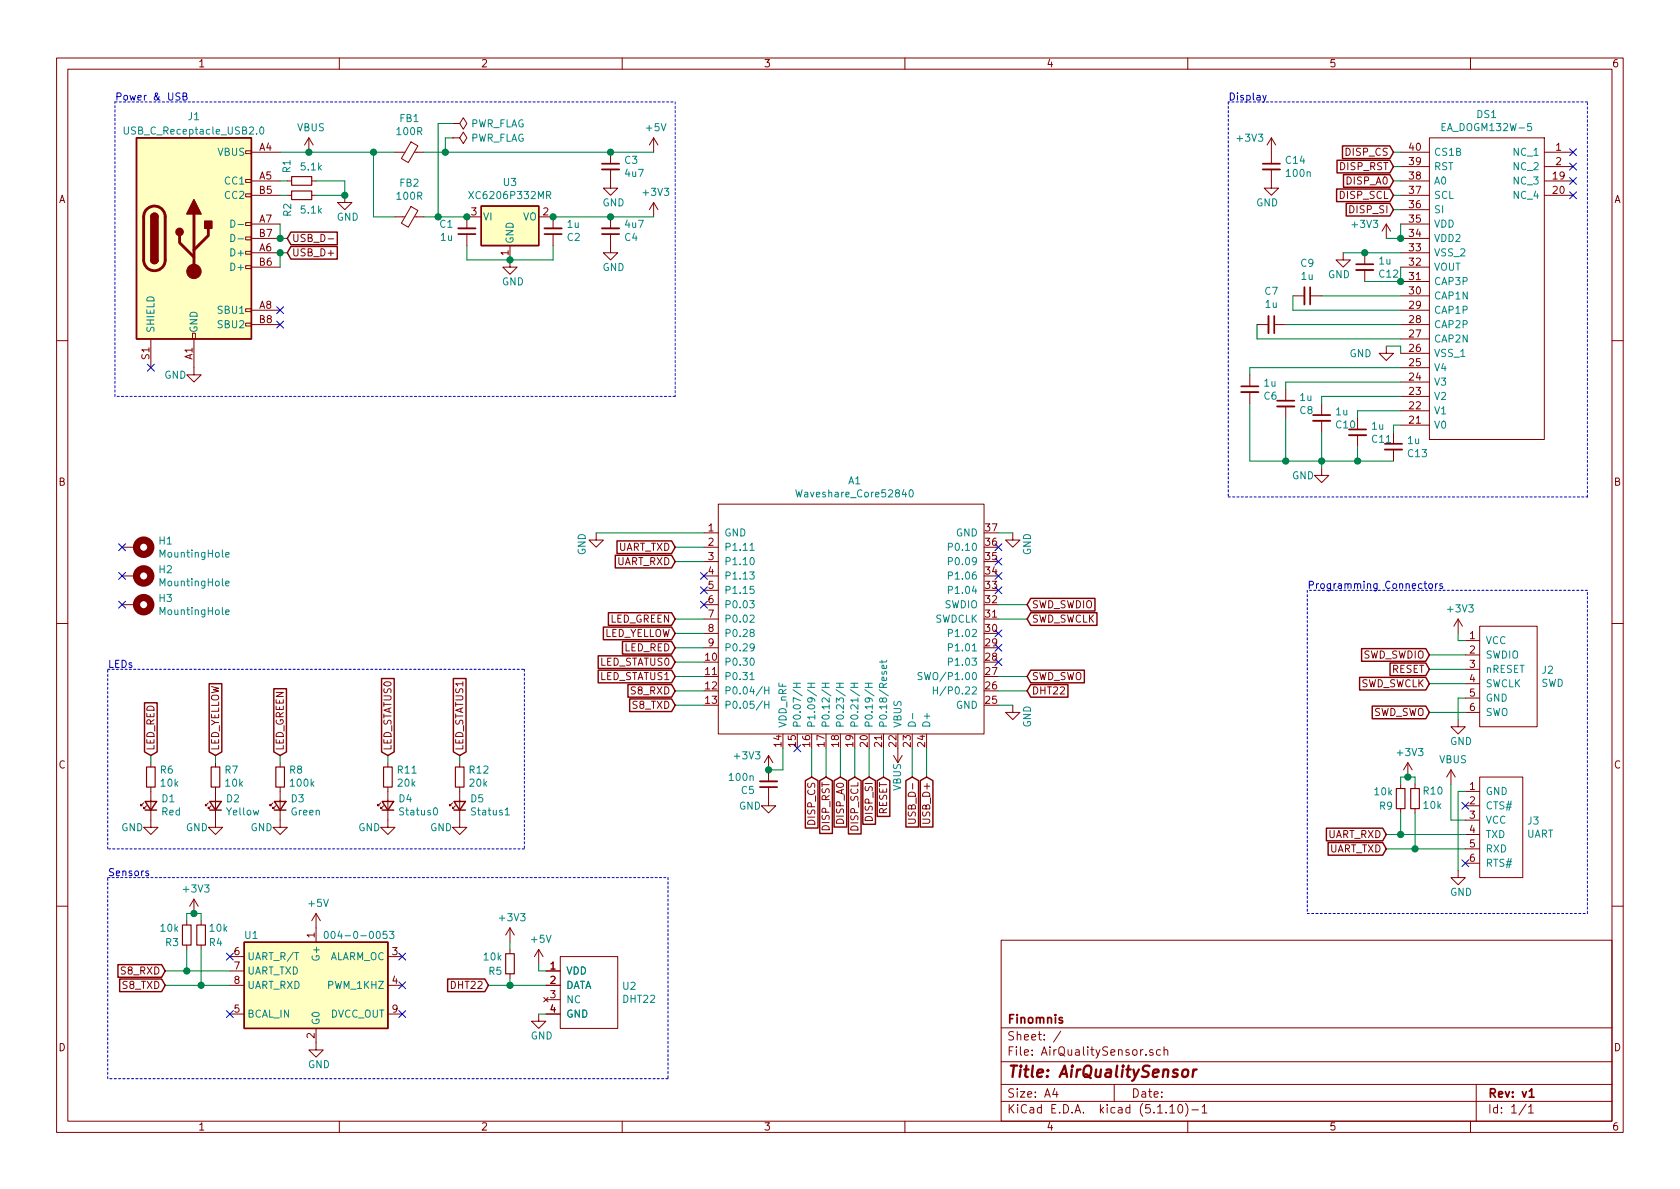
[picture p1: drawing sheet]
EESchema Schematic File Version 4
EELAYER 30 0
EELAYER END
$Descr A4 11693 8268
encoding utf-8
Sheet 1 1
Title "AirQualitySensor"
Date ""
Rev "v1"
Comp "Finomnis"
Comment1 ""
Comment2 ""
Comment3 ""
Comment4 ""
$EndDescr
$Comp
L power:GND #PWR0101
U 1 1
P 7050 3700
F 0 "#PWR0101" H 7050 3450 50  0001 C CNN
F 1 "GND" V 7150 3700 50  0000 R CNN
F 2 "" H 7050 3700 50  0001 C CNN
F 3 "" H 7050 3700 50  0001 C CNN
	1    7050 3700
	1    0    0    -1  
$EndComp
$Comp
L power:GND #PWR0102
U 1 1
P 4150 3700
F 0 "#PWR0102" H 4150 3450 50  0001 C CNN
F 1 "GND" V 4050 3700 50  0000 R CNN
F 2 "" H 4150 3700 50  0001 C CNN
F 3 "" H 4150 3700 50  0001 C CNN
	1    4150 3700
	1    0    0    -1  
$EndComp
$Comp
L power:GND #PWR0103
U 1 1
P 7050 4900
F 0 "#PWR0103" H 7050 4650 50  0001 C CNN
F 1 "GND" V 7150 4900 50  0000 R CNN
F 2 "" H 7050 4900 50  0001 C CNN
F 3 "" H 7050 4900 50  0001 C CNN
	1    7050 4900
	1    0    0    -1  
$EndComp
NoConn ~ 4900 4000
NoConn ~ 4900 4100
NoConn ~ 4900 4200
NoConn ~ 6950 4000
$Comp
L power:+3V3 #PWR0105
U 1 1
P 5350 5350
F 0 "#PWR0105" H 5350 5200 50  0001 C CNN
F 1 "+3V3" H 5200 5450 50  0000 C CNN
F 2 "" H 5350 5350 50  0001 C CNN
F 3 "" H 5350 5350 50  0001 C CNN
	1    5350 5350
	1    0    0    -1  
$EndComp
NoConn ~ 6950 4600
NoConn ~ 6950 4500
NoConn ~ 6950 4400
NoConn ~ 6950 4100
NoConn ~ 6950 3900
NoConn ~ 6950 3800
$Comp
L AirQualitySensor:EA_DOGM132W-5 DS1
U 1 1
P 10950 1050
F 0 "DS1" H 11550 1315 50  0000 C CNN
F 1 "EA_DOGM132W-5" H 11550 1224 50  0000 C CNN
F 2 "AirQualitySensor:EA_DOGM132W-5" H 12000 1150 50  0001 L CNN
F 3 "" H 12000 1050 50  0001 L CNN
F 4 "LCD Graphic Display Modules & Accessories DOGM Grapic 132x32 White Background" H 12000 950 50  0001 L CNN "Description"
F 5 "2" H 12000 850 50  0001 L CNN "Height"
F 6 "790-EADOGM132W5" H 12000 750 50  0001 L CNN "Mouser Part Number"
F 7 "https://www.mouser.co.uk/ProductDetail/ELECTRONIC-ASSEMBLY/EA-DOGM132W-5?qs=s9z6UkyjM7o689ToJkW0yA%3D%3D" H 12000 650 50  0001 L CNN "Mouser Price/Stock"
F 8 "ELECTRONIC ASSEMBLY" H 12000 550 50  0001 L CNN "Manufacturer_Name"
F 9 "EA DOGM132W-5" H 12000 450 50  0001 L CNN "Manufacturer_Part_Number"
	1    10950 1050
	-1   0    0    -1  
$EndComp
$Comp
L AirQualitySensor:004-0-0053 U1
U 1 1
P 2200 6850
F 0 "U1" H 1750 7200 50  0000 C CNN
F 1 "004-0-0053" H 2500 7200 50  0000 C CNN
F 2 "AirQualitySensor:Senseair_S8_Up" H 2200 6850 50  0001 C CNN
F 3 "https://rmtplusstoragesenseair.blob.core.windows.net/docs/publicerat/PSP126.pdf" H 2200 6850 50  0001 C CNN
	1    2200 6850
	1    0    0    -1  
$EndComp
$Comp
L Device:R_Small R2
U 1 1
P 2100 1350
F 0 "R2" H 2150 1450 50  0000 L CNN
F 1 "5.1k" V 2200 1200 50  0000 L CNN
F 2 "Resistor_SMD:R_0402_1005Metric" H 2100 1350 50  0001 C CNN
F 3 "~" H 2100 1350 50  0001 C CNN
	1    2100 1350
	0    -1   1    0   
$EndComp
$Comp
L Device:R_Small R1
U 1 1
P 2100 1250
F 0 "R1" H 2050 1150 50  0000 R CNN
F 1 "5.1k" V 2000 1400 50  0000 R CNN
F 2 "Resistor_SMD:R_0402_1005Metric" H 2100 1250 50  0001 C CNN
F 3 "~" H 2100 1250 50  0001 C CNN
	1    2100 1250
	0    1    1    0   
$EndComp
Wire Wire Line
	2200 1350 2400 1350
Wire Wire Line
	2200 1250 2400 1250
Wire Wire Line
	2400 1250 2400 1350
Connection ~ 2400 1350
Wire Wire Line
	2000 1350 1950 1350
Wire Wire Line
	1950 1250 2000 1250
Wire Wire Line
	2000 1650 1950 1650
Wire Wire Line
	2000 1750 1950 1750
Text GLabel 2000 1750 2    50   Input ~ 0
USB_D+
$Comp
L power:GND #PWR0106
U 1 1
P 2400 1350
F 0 "#PWR0106" H 2400 1100 50  0001 C CNN
F 1 "GND" H 2500 1200 50  0000 R CNN
F 2 "" H 2400 1350 50  0001 C CNN
F 3 "" H 2400 1350 50  0001 C CNN
	1    2400 1350
	1    0    0    -1  
$EndComp
Text GLabel 2000 1650 2    50   Input ~ 0
USB_D-
Text GLabel 6450 5400 3    50   Input ~ 0
USB_D+
Text GLabel 6350 5400 3    50   Input ~ 0
USB_D-
Wire Wire Line
	6350 5200 6350 5400
Wire Wire Line
	6450 5200 6450 5400
$Comp
L Regulator_Linear:XC6206PxxxMR U3
U 1 1
P 3550 1500
F 0 "U3" H 3550 1742 50  0000 C CNN
F 1 "XC6206P332MR" H 3550 1651 50  0000 C CNN
F 2 "Package_TO_SOT_SMD:SOT-23" H 3550 1725 50  0001 C CIN
F 3 "https://www.torexsemi.com/file/xc6206/XC6206.pdf" H 3550 1500 50  0001 C CNN
	1    3550 1500
	1    0    0    -1  
$EndComp
$Comp
L Device:C_Small C2
U 1 1
P 3850 1600
F 0 "C2" H 3942 1646 50  0000 L CNN
F 1 "1u" H 3942 1555 50  0000 L CNN
F 2 "Capacitor_SMD:C_0603_1608Metric" H 3850 1600 50  0001 C CNN
F 3 "~" H 3850 1600 50  0001 C CNN
	1    3850 1600
	1    0    0    1   
$EndComp
$Comp
L Device:C_Small C1
U 1 1
P 3250 1600
F 0 "C1" H 3159 1554 50  0000 R CNN
F 1 "1u" H 3159 1645 50  0000 R CNN
F 2 "Capacitor_SMD:C_0603_1608Metric" H 3250 1600 50  0001 C CNN
F 3 "~" H 3250 1600 50  0001 C CNN
	1    3250 1600
	1    0    0    1   
$EndComp
Wire Wire Line
	3250 1700 3250 1800
Wire Wire Line
	3250 1800 3550 1800
Wire Wire Line
	3550 1800 3850 1800
Wire Wire Line
	3850 1800 3850 1700
Connection ~ 3550 1800
$Comp
L power:GND #PWR0107
U 1 1
P 3550 1800
F 0 "#PWR0107" H 3550 1550 50  0001 C CNN
F 1 "GND" H 3650 1650 50  0000 R CNN
F 2 "" H 3550 1800 50  0001 C CNN
F 3 "" H 3550 1800 50  0001 C CNN
	1    3550 1800
	1    0    0    -1  
$EndComp
$Comp
L Device:Ferrite_Bead_Small FB2
U 1 1
P 2850 1500
F 0 "FB2" V 2613 1500 50  0000 C CNN
F 1 "100R" V 2704 1500 50  0000 C CNN
F 2 "Inductor_SMD:L_0805_2012Metric" V 2780 1500 50  0001 C CNN
F 3 "~" H 2850 1500 50  0001 C CNN
F 4 "GZ2012D101TF" H 2850 1500 50  0001 C CNN "Description"
	1    2850 1500
	0    1    1    0   
$EndComp
Wire Wire Line
	2950 1500 3050 1500
Connection ~ 3250 1500
$Comp
L Device:Ferrite_Bead_Small FB1
U 1 1
P 2850 1050
F 0 "FB1" V 2613 1050 50  0000 C CNN
F 1 "100R" V 2704 1050 50  0000 C CNN
F 2 "Inductor_SMD:L_0805_2012Metric" V 2780 1050 50  0001 C CNN
F 3 "~" H 2850 1050 50  0001 C CNN
F 4 "GZ2012D101TF" H 2850 1050 50  0001 C CNN "Description"
	1    2850 1050
	0    1    1    0   
$EndComp
Wire Wire Line
	2600 1050 2600 1500
Wire Wire Line
	2600 1500 2750 1500
Connection ~ 2600 1050
Wire Wire Line
	2600 1050 2750 1050
$Comp
L Device:C_Small C3
U 1 1
P 4250 1150
F 0 "C3" H 4342 1196 50  0000 L CNN
F 1 "4u7" H 4342 1105 50  0000 L CNN
F 2 "Capacitor_SMD:C_0603_1608Metric" H 4250 1150 50  0001 C CNN
F 3 "~" H 4250 1150 50  0001 C CNN
	1    4250 1150
	1    0    0    -1  
$EndComp
$Comp
L Device:C_Small C4
U 1 1
P 4250 1600
F 0 "C4" H 4342 1646 50  0000 L CNN
F 1 "4u7" H 4342 1555 50  0000 L CNN
F 2 "Capacitor_SMD:C_0603_1608Metric" H 4250 1600 50  0001 C CNN
F 3 "~" H 4250 1600 50  0001 C CNN
	1    4250 1600
	1    0    0    1   
$EndComp
$Comp
L power:GND #PWR0108
U 1 1
P 4250 1250
F 0 "#PWR0108" H 4250 1000 50  0001 C CNN
F 1 "GND" H 4350 1100 50  0000 R CNN
F 2 "" H 4250 1250 50  0001 C CNN
F 3 "" H 4250 1250 50  0001 C CNN
	1    4250 1250
	1    0    0    -1  
$EndComp
$Comp
L power:GND #PWR0109
U 1 1
P 4250 1700
F 0 "#PWR0109" H 4250 1450 50  0001 C CNN
F 1 "GND" H 4350 1550 50  0000 R CNN
F 2 "" H 4250 1700 50  0001 C CNN
F 3 "" H 4250 1700 50  0001 C CNN
	1    4250 1700
	1    0    0    -1  
$EndComp
Wire Wire Line
	4250 1050 4550 1050
Connection ~ 4250 1050
$Comp
L power:+3V3 #PWR0110
U 1 1
P 4550 1500
F 0 "#PWR0110" H 4550 1350 50  0001 C CNN
F 1 "+3V3" H 4565 1673 50  0000 C CNN
F 2 "" H 4550 1500 50  0001 C CNN
F 3 "" H 4550 1500 50  0001 C CNN
	1    4550 1500
	1    0    0    -1  
$EndComp
$Comp
L power:+5V #PWR0111
U 1 1
P 4550 1050
F 0 "#PWR0111" H 4550 900 50  0001 C CNN
F 1 "+5V" H 4565 1223 50  0000 C CNN
F 2 "" H 4550 1050 50  0001 C CNN
F 3 "" H 4550 1050 50  0001 C CNN
	1    4550 1050
	1    0    0    -1  
$EndComp
Wire Wire Line
	1950 1050 2150 1050
$Comp
L power:VBUS #PWR0112
U 1 1
P 2150 1050
F 0 "#PWR0112" H 2150 900 50  0001 C CNN
F 1 "VBUS" H 2165 1223 50  0000 C CNN
F 2 "" H 2150 1050 50  0001 C CNN
F 3 "" H 2150 1050 50  0001 C CNN
	1    2150 1050
	1    0    0    -1  
$EndComp
Connection ~ 2150 1050
$Comp
L power:VBUS #PWR0113
U 1 1
P 6250 5200
F 0 "#PWR0113" H 6250 5050 50  0001 C CNN
F 1 "VBUS" V 6250 5400 50  0000 C CNN
F 2 "" H 6250 5200 50  0001 C CNN
F 3 "" H 6250 5200 50  0001 C CNN
	1    6250 5200
	-1   0    0    1   
$EndComp
NoConn ~ 1950 2150
NoConn ~ 1950 2250
Connection ~ 1950 1750
Connection ~ 1950 1650
Wire Wire Line
	1950 1850 1950 1750
Wire Wire Line
	1950 1550 1950 1650
NoConn ~ 1050 2550
$Comp
L Connector:USB_C_Receptacle_USB2.0 J1
U 1 1
P 1350 1650
F 0 "J1" H 1350 2500 50  0000 C CNN
F 1 "USB_C_Receptacle_USB2.0" H 1350 2400 50  0000 C CNN
F 2 "Connector_USB:USB_C_Receptacle_HRO_TYPE-C-31-M-12" H 1500 1650 50  0001 C CNN
F 3 "https://www.usb.org/sites/default/files/documents/usb_type-c.zip" H 1500 1650 50  0001 C CNN
	1    1350 1650
	1    0    0    -1  
$EndComp
$Comp
L power:GND #PWR0104
U 1 1
P 1350 2550
F 0 "#PWR0104" H 1350 2300 50  0001 C CNN
F 1 "GND" H 1300 2500 50  0000 R CNN
F 2 "" H 1350 2550 50  0001 C CNN
F 3 "" H 1350 2550 50  0001 C CNN
	1    1350 2550
	1    0    0    -1  
$EndComp
NoConn ~ 10950 1350
NoConn ~ 10950 1250
NoConn ~ 10950 1150
NoConn ~ 10950 1050
$Comp
L Device:C_Small C8
U 1 1
P 8950 2800
F 0 "C8" H 8858 2754 50  0000 R CNN
F 1 "1u" H 8858 2845 50  0000 R CNN
F 2 "Capacitor_SMD:C_0402_1005Metric" H 8950 2800 50  0001 C CNN
F 3 "~" H 8950 2800 50  0001 C CNN
	1    8950 2800
	-1   0    0    -1  
$EndComp
$Comp
L Device:C_Small C6
U 1 1
P 8700 2700
F 0 "C6" H 8608 2654 50  0000 R CNN
F 1 "1u" H 8608 2745 50  0000 R CNN
F 2 "Capacitor_SMD:C_0402_1005Metric" H 8700 2700 50  0001 C CNN
F 3 "~" H 8700 2700 50  0001 C CNN
	1    8700 2700
	-1   0    0    -1  
$EndComp
$Comp
L Device:C_Small C10
U 1 1
P 9200 2900
F 0 "C10" H 9108 2854 50  0000 R CNN
F 1 "1u" H 9108 2945 50  0000 R CNN
F 2 "Capacitor_SMD:C_0402_1005Metric" H 9200 2900 50  0001 C CNN
F 3 "~" H 9200 2900 50  0001 C CNN
	1    9200 2900
	-1   0    0    -1  
$EndComp
$Comp
L Device:C_Small C11
U 1 1
P 9450 3000
F 0 "C11" H 9358 2954 50  0000 R CNN
F 1 "1u" H 9358 3045 50  0000 R CNN
F 2 "Capacitor_SMD:C_0402_1005Metric" H 9450 3000 50  0001 C CNN
F 3 "~" H 9450 3000 50  0001 C CNN
	1    9450 3000
	-1   0    0    -1  
$EndComp
$Comp
L Device:C_Small C13
U 1 1
P 9700 3100
F 0 "C13" H 9608 3054 50  0000 R CNN
F 1 "1u" H 9608 3145 50  0000 R CNN
F 2 "Capacitor_SMD:C_0402_1005Metric" H 9700 3100 50  0001 C CNN
F 3 "~" H 9700 3100 50  0001 C CNN
	1    9700 3100
	-1   0    0    -1  
$EndComp
Wire Wire Line
	9750 2950 9700 2950
Wire Wire Line
	9700 2950 9700 3000
Wire Wire Line
	9750 2850 9450 2850
Wire Wire Line
	9450 2850 9450 2900
Wire Wire Line
	9750 2750 9200 2750
Wire Wire Line
	9200 2750 9200 2800
Wire Wire Line
	9750 2650 8950 2650
Wire Wire Line
	8950 2650 8950 2700
Wire Wire Line
	9750 2550 8700 2550
Wire Wire Line
	8700 2550 8700 2600
Wire Wire Line
	8700 3200 8950 3200
Wire Wire Line
	8700 2800 8700 3200
Wire Wire Line
	8950 2900 8950 3200
Connection ~ 8950 3200
Wire Wire Line
	8950 3200 9200 3200
Wire Wire Line
	9200 3000 9200 3200
Connection ~ 9200 3200
Wire Wire Line
	9200 3200 9450 3200
Wire Wire Line
	9450 3100 9450 3200
Connection ~ 9450 3200
Wire Wire Line
	9450 3200 9700 3200
$Comp
L power:GND #PWR0114
U 1 1
P 9200 3250
F 0 "#PWR0114" H 9200 3000 50  0001 C CNN
F 1 "GND" H 9150 3200 50  0000 R CNN
F 2 "" H 9200 3250 50  0001 C CNN
F 3 "" H 9200 3250 50  0001 C CNN
	1    9200 3250
	1    0    0    -1  
$EndComp
Wire Wire Line
	9200 3250 9200 3200
$Comp
L power:GND #PWR0115
U 1 1
P 9650 2400
F 0 "#PWR0115" H 9650 2150 50  0001 C CNN
F 1 "GND" H 9550 2350 50  0000 R CNN
F 2 "" H 9650 2400 50  0001 C CNN
F 3 "" H 9650 2400 50  0001 C CNN
	1    9650 2400
	1    0    0    -1  
$EndComp
$Comp
L power:GND #PWR0116
U 1 1
P 9350 1750
F 0 "#PWR0116" H 9350 1500 50  0001 C CNN
F 1 "GND" H 9400 1600 50  0000 R CNN
F 2 "" H 9350 1750 50  0001 C CNN
F 3 "" H 9350 1750 50  0001 C CNN
	1    9350 1750
	1    0    0    -1  
$EndComp
$Comp
L Device:C_Small C12
U 1 1
P 9500 1850
F 0 "C12" H 9408 1804 50  0000 R CNN
F 1 "1u" H 9408 1895 50  0000 R CNN
F 2 "Capacitor_SMD:C_0402_1005Metric" H 9500 1850 50  0001 C CNN
F 3 "~" H 9500 1850 50  0001 C CNN
	1    9500 1850
	-1   0    0    -1  
$EndComp
Wire Wire Line
	9750 1650 9750 1550
$Comp
L power:+3V3 #PWR0117
U 1 1
P 9650 1650
F 0 "#PWR0117" H 9650 1500 50  0001 C CNN
F 1 "+3V3" H 9500 1750 50  0000 C CNN
F 2 "" H 9650 1650 50  0001 C CNN
F 3 "" H 9650 1650 50  0001 C CNN
	1    9650 1650
	1    0    0    -1  
$EndComp
Wire Wire Line
	9750 1950 9750 1850
Wire Wire Line
	9750 1950 9500 1950
Connection ~ 9750 1950
$Comp
L Device:C_Small C9
U 1 1
P 9100 2050
F 0 "C9" V 8871 2050 50  0000 C CNN
F 1 "1u" V 8962 2050 50  0000 C CNN
F 2 "Capacitor_SMD:C_0402_1005Metric" H 9100 2050 50  0001 C CNN
F 3 "~" H 9100 2050 50  0001 C CNN
	1    9100 2050
	0    1    1    0   
$EndComp
$Comp
L Device:C_Small C7
U 1 1
P 8850 2250
F 0 "C7" V 9079 2250 50  0000 C CNN
F 1 "1u" V 8988 2250 50  0000 C CNN
F 2 "Capacitor_SMD:C_0402_1005Metric" H 8850 2250 50  0001 C CNN
F 3 "~" H 8850 2250 50  0001 C CNN
	1    8850 2250
	0    1    -1   0   
$EndComp
Wire Wire Line
	9200 2050 9750 2050
Wire Wire Line
	9000 2150 9000 2050
Wire Wire Line
	9750 2250 8950 2250
Wire Wire Line
	8750 2250 8750 2350
Wire Wire Line
	9750 1650 9650 1650
Connection ~ 9750 1650
Wire Wire Line
	9650 2400 9750 2400
Wire Wire Line
	9750 2400 9750 2450
Text GLabel 9700 1450 0    50   Input ~ 0
DISP_SI
Wire Wire Line
	9700 1450 9750 1450
Text GLabel 9700 1350 0    50   Input ~ 0
DISP_SCL
Wire Wire Line
	9700 1350 9750 1350
Text GLabel 9700 1250 0    50   Input ~ 0
DISP_A0
Wire Wire Line
	9700 1250 9750 1250
Text GLabel 9700 1150 0    50   Input ~ 0
DISP_RST
Text GLabel 9700 1050 0    50   Input ~ 0
DISP_CS
Wire Wire Line
	9700 1050 9750 1050
Wire Wire Line
	9750 1150 9700 1150
$Comp
L power:+5V #PWR0118
U 1 1
P 3750 6700
F 0 "#PWR0118" H 3750 6550 50  0001 C CNN
F 1 "+5V" H 3765 6873 50  0000 C CNN
F 2 "" H 3750 6700 50  0001 C CNN
F 3 "" H 3750 6700 50  0001 C CNN
	1    3750 6700
	1    0    0    -1  
$EndComp
Wire Wire Line
	3750 6750 3800 6750
$Comp
L power:GND #PWR0119
U 1 1
P 3750 7050
F 0 "#PWR0119" H 3750 6800 50  0001 C CNN
F 1 "GND" H 3850 6900 50  0000 R CNN
F 2 "" H 3750 7050 50  0001 C CNN
F 3 "" H 3750 7050 50  0001 C CNN
	1    3750 7050
	1    0    0    -1  
$EndComp
Wire Wire Line
	3750 7050 3800 7050
Text GLabel 3400 6850 0    50   Input ~ 0
DHT22
$Comp
L power:+5V #PWR0120
U 1 1
P 2200 6450
F 0 "#PWR0120" H 2200 6300 50  0001 C CNN
F 1 "+5V" H 2215 6623 50  0000 C CNN
F 2 "" H 2200 6450 50  0001 C CNN
F 3 "" H 2200 6450 50  0001 C CNN
	1    2200 6450
	1    0    0    -1  
$EndComp
$Comp
L power:GND #PWR0121
U 1 1
P 2200 7250
F 0 "#PWR0121" H 2200 7000 50  0001 C CNN
F 1 "GND" H 2300 7100 50  0000 R CNN
F 2 "" H 2200 7250 50  0001 C CNN
F 3 "" H 2200 7250 50  0001 C CNN
	1    2200 7250
	1    0    0    -1  
$EndComp
Text GLabel 1150 6750 0    50   Input ~ 0
S8_RXD
Text GLabel 1150 6850 0    50   Input ~ 0
S8_TXD
Wire Wire Line
	3400 6850 3550 6850
$Comp
L Device:R_Small R5
U 1 1
P 3550 6700
F 0 "R5" H 3500 6650 50  0000 R CNN
F 1 "10k" H 3500 6750 50  0000 R CNN
F 2 "Resistor_SMD:R_0402_1005Metric" H 3550 6700 50  0001 C CNN
F 3 "~" H 3550 6700 50  0001 C CNN
	1    3550 6700
	1    0    0    -1  
$EndComp
Wire Wire Line
	3550 6800 3550 6850
Connection ~ 3550 6850
Wire Wire Line
	3750 6700 3750 6750
Wire Wire Line
	3550 6850 3800 6850
$Comp
L power:+3V3 #PWR0122
U 1 1
P 3550 6550
F 0 "#PWR0122" H 3550 6400 50  0001 C CNN
F 1 "+3V3" H 3565 6723 50  0000 C CNN
F 2 "" H 3550 6550 50  0001 C CNN
F 3 "" H 3550 6550 50  0001 C CNN
	1    3550 6550
	1    0    0    -1  
$EndComp
Wire Wire Line
	3550 6550 3550 6600
$Comp
L Device:R_Small R3
U 1 1
P 1300 6500
F 0 "R3" H 1250 6450 50  0000 R CNN
F 1 "10k" H 1250 6550 50  0000 R CNN
F 2 "Resistor_SMD:R_0402_1005Metric" H 1300 6500 50  0001 C CNN
F 3 "~" H 1300 6500 50  0001 C CNN
	1    1300 6500
	1    0    0    -1  
$EndComp
$Comp
L Device:R_Small R4
U 1 1
P 1400 6500
F 0 "R4" H 1350 6450 50  0000 R CNN
F 1 "10k" H 1350 6550 50  0000 R CNN
F 2 "Resistor_SMD:R_0402_1005Metric" H 1400 6500 50  0001 C CNN
F 3 "~" H 1400 6500 50  0001 C CNN
	1    1400 6500
	-1   0    0    -1  
$EndComp
Wire Wire Line
	1150 6750 1300 6750
Wire Wire Line
	1300 6750 1300 6600
Connection ~ 1300 6750
Wire Wire Line
	1300 6750 1600 6750
Wire Wire Line
	1150 6850 1400 6850
Wire Wire Line
	1400 6850 1400 6600
Connection ~ 1400 6850
Wire Wire Line
	1400 6850 1600 6850
Wire Wire Line
	1300 6400 1300 6350
Wire Wire Line
	1300 6350 1350 6350
Wire Wire Line
	1400 6350 1400 6400
$Comp
L power:+3V3 #PWR0123
U 1 1
P 1350 6350
F 0 "#PWR0123" H 1350 6200 50  0001 C CNN
F 1 "+3V3" H 1365 6523 50  0000 C CNN
F 2 "" H 1350 6350 50  0001 C CNN
F 3 "" H 1350 6350 50  0001 C CNN
	1    1350 6350
	1    0    0    -1  
$EndComp
Connection ~ 1350 6350
Wire Wire Line
	1350 6350 1400 6350
NoConn ~ 1600 6650
NoConn ~ 1600 7050
NoConn ~ 2800 7050
NoConn ~ 2800 6850
NoConn ~ 2800 6650
$Comp
L Device:C_Small C5
U 1 1
P 5350 5450
F 0 "C5" H 5442 5496 50  0000 L CNN
F 1 "100n" H 5442 5405 50  0000 L CNN
F 2 "Capacitor_SMD:C_0402_1005Metric" H 5350 5450 50  0001 C CNN
F 3 "~" H 5350 5450 50  0001 C CNN
	1    5350 5450
	-1   0    0    1   
$EndComp
$Comp
L power:GND #PWR0124
U 1 1
P 5350 5550
F 0 "#PWR0124" H 5350 5300 50  0001 C CNN
F 1 "GND" H 5300 5500 50  0000 R CNN
F 2 "" H 5350 5550 50  0001 C CNN
F 3 "" H 5350 5550 50  0001 C CNN
	1    5350 5550
	1    0    0    -1  
$EndComp
Wire Wire Line
	7050 3700 6950 3700
Wire Wire Line
	4150 3700 4900 3700
Wire Wire Line
	6950 4900 7050 4900
Wire Wire Line
	5450 5200 5450 5350
Wire Wire Line
	5350 5350 5450 5350
$Comp
L AirQualitySensor:TC2030 J2
U 1 1
P 10200 4450
F 0 "J2" H 10728 4246 50  0000 L CNN
F 1 "SWD" H 10728 4155 50  0000 L CNN
F 2 "AirQualitySensor:TC2030-IDC-FP" H 10200 4700 50  0001 C CNN
F 3 "https://www.tag-connect.com/wp-content/uploads/bsk-pdf-manager/TC2030-CTX_1.pdf" H 10200 4450 50  0001 C CNN
	1    10200 4450
	1    0    0    -1  
$EndComp
$Comp
L power:+3V3 #PWR0125
U 1 1
P 10150 4400
F 0 "#PWR0125" H 10150 4250 50  0001 C CNN
F 1 "+3V3" H 10165 4573 50  0000 C CNN
F 2 "" H 10150 4400 50  0001 C CNN
F 3 "" H 10150 4400 50  0001 C CNN
	1    10150 4400
	1    0    0    -1  
$EndComp
Wire Wire Line
	10150 4400 10150 4450
Wire Wire Line
	10150 4450 10200 4450
$Comp
L power:GND #PWR0126
U 1 1
P 10150 5000
F 0 "#PWR0126" H 10150 4750 50  0001 C CNN
F 1 "GND" H 10250 4850 50  0000 R CNN
F 2 "" H 10150 5000 50  0001 C CNN
F 3 "" H 10150 5000 50  0001 C CNN
	1    10150 5000
	1    0    0    -1  
$EndComp
Wire Wire Line
	10150 5000 10150 4850
Wire Wire Line
	10150 4850 10200 4850
Text GLabel 9950 4750 0    50   Input ~ 0
SWD_SWCLK
Text GLabel 9950 4550 0    50   Input ~ 0
SWD_SWDIO
Text GLabel 9950 4950 0    50   Input ~ 0
SWD_SWO
Text GLabel 9950 4650 0    50   Input ~ 0
RESET
Wire Wire Line
	9950 4550 10200 4550
Wire Wire Line
	9950 4650 10200 4650
Wire Wire Line
	10200 4750 9950 4750
Wire Wire Line
	9950 4950 10200 4950
Text GLabel 7150 4300 2    50   Input ~ 0
SWD_SWCLK
Wire Wire Line
	7150 4300 6950 4300
Text GLabel 7150 4200 2    50   Input ~ 0
SWD_SWDIO
Wire Wire Line
	7150 4200 6950 4200
Text GLabel 6150 5400 3    50   Input ~ 0
RESET
Wire Wire Line
	6150 5400 6150 5200
$Comp
L AirQualitySensor:Waveshare_Core52840 A1
U 1 1
P 5950 4300
F 0 "A1" H 5950 5265 50  0000 C CNN
F 1 "Waveshare_Core52840" H 5950 5174 50  0000 C CNN
F 2 "AirQualitySensor:Waveshare_Core52840" H 5950 5050 50  0001 C CNN
F 3 "https://infocenter.nordicsemi.com/pdf/nRF52840_PS_v1.1.pdf" H 5900 4400 50  0001 C CNN
	1    5950 4300
	1    0    0    -1  
$EndComp
Text GLabel 7150 4700 2    50   Input ~ 0
SWD_SWO
Wire Wire Line
	7150 4700 6950 4700
$Comp
L AirQualitySensor:UART_ftdi J3
U 1 1
P 10200 5500
F 0 "J3" H 10628 5296 50  0000 L CNN
F 1 "UART" H 10628 5205 50  0000 L CNN
F 2 "Connector_PinHeader_2.54mm:PinHeader_1x06_P2.54mm_Vertical" H 10200 5900 50  0001 C CNN
F 3 "https://ftdichip.com/wp-content/uploads/2021/02/DS_TTL-232R_CABLES.pdf" H 10200 5500 50  0001 C CNN
	1    10200 5500
	1    0    0    -1  
$EndComp
$Comp
L power:GND #PWR0127
U 1 1
P 10150 6050
F 0 "#PWR0127" H 10150 5800 50  0001 C CNN
F 1 "GND" H 10250 5900 50  0000 R CNN
F 2 "" H 10150 6050 50  0001 C CNN
F 3 "" H 10150 6050 50  0001 C CNN
	1    10150 6050
	1    0    0    -1  
$EndComp
Wire Wire Line
	10200 5500 10150 5500
Wire Wire Line
	10150 5500 10150 6050
$Comp
L power:VBUS #PWR0128
U 1 1
P 10100 5450
F 0 "#PWR0128" H 10100 5300 50  0001 C CNN
F 1 "VBUS" H 10115 5623 50  0000 C CNN
F 2 "" H 10100 5450 50  0001 C CNN
F 3 "" H 10100 5450 50  0001 C CNN
	1    10100 5450
	1    0    0    -1  
$EndComp
Wire Wire Line
	10200 5700 10100 5700
Wire Wire Line
	10100 5700 10100 5450
Text GLabel 9650 5800 0    50   Input ~ 0
UART_RXD
Wire Wire Line
	9650 5800 9750 5800
Text GLabel 9650 5900 0    50   Input ~ 0
UART_TXD
Wire Wire Line
	9650 5900 9850 5900
NoConn ~ 10200 5600
NoConn ~ 10200 6000
Wire Notes Line
	11050 6350 11050 4100
Wire Notes Line
	9100 6350 11050 6350
Wire Notes Line
	11050 4100 9100 4100
Wire Notes Line
	9100 4100 9100 6350
Text Notes 9100 4100 0    50   ~ 0
Programming Connectors
Wire Notes Line
	750  6100 4650 6100
Wire Notes Line
	4650 6100 4650 7500
Wire Notes Line
	4650 7500 750  7500
Wire Notes Line
	750  7500 750  6100
Text Notes 750  6100 0    50   ~ 0
Sensors
Wire Notes Line
	800  700  4700 700 
Wire Notes Line
	4700 700  4700 2750
Wire Notes Line
	4700 2750 800  2750
Wire Notes Line
	800  2750 800  700 
Text Notes 800  700  0    50   ~ 0
Power & USB
Wire Notes Line
	11050 3450 11050 700 
Wire Notes Line
	11050 700  8550 700 
Wire Notes Line
	8550 700  8550 3450
Wire Notes Line
	8550 3450 11050 3450
Text Notes 8550 700  0    50   ~ 0
Display
$Comp
L Device:C_Small C14
U 1 1
P 8850 1150
F 0 "C14" H 8942 1196 50  0000 L CNN
F 1 "100n" H 8942 1105 50  0000 L CNN
F 2 "Capacitor_SMD:C_0402_1005Metric" H 8850 1150 50  0001 C CNN
F 3 "~" H 8850 1150 50  0001 C CNN
	1    8850 1150
	1    0    0    -1  
$EndComp
$Comp
L power:+3V3 #PWR0129
U 1 1
P 8850 1050
F 0 "#PWR0129" H 8850 900 50  0001 C CNN
F 1 "+3V3" H 8700 1150 50  0000 C CNN
F 2 "" H 8850 1050 50  0001 C CNN
F 3 "" H 8850 1050 50  0001 C CNN
	1    8850 1050
	1    0    0    -1  
$EndComp
$Comp
L power:GND #PWR0130
U 1 1
P 8850 1250
F 0 "#PWR0130" H 8850 1000 50  0001 C CNN
F 1 "GND" H 8900 1100 50  0000 R CNN
F 2 "" H 8850 1250 50  0001 C CNN
F 3 "" H 8850 1250 50  0001 C CNN
	1    8850 1250
	1    0    0    -1  
$EndComp
$Comp
L Device:LED_Small D1
U 1 1
P 1050 5600
F 0 "D1" V 1096 5530 50  0000 R CNN
F 1 "Red" V 1005 5530 50  0000 R CNN
F 2 "LED_THT:LED_D3.0mm" V 1050 5600 50  0001 C CNN
F 3 "~" V 1050 5600 50  0001 C CNN
	1    1050 5600
	0    -1   -1   0   
$EndComp
$Comp
L Device:LED_Small D2
U 1 1
P 1500 5600
F 0 "D2" V 1546 5530 50  0000 R CNN
F 1 "Yellow" V 1455 5530 50  0000 R CNN
F 2 "LED_THT:LED_D3.0mm" V 1500 5600 50  0001 C CNN
F 3 "~" V 1500 5600 50  0001 C CNN
	1    1500 5600
	0    -1   -1   0   
$EndComp
$Comp
L Device:LED_Small D3
U 1 1
P 1950 5600
F 0 "D3" V 1996 5530 50  0000 R CNN
F 1 "Green" V 1905 5530 50  0000 R CNN
F 2 "LED_THT:LED_D3.0mm" V 1950 5600 50  0001 C CNN
F 3 "~" V 1950 5600 50  0001 C CNN
	1    1950 5600
	0    -1   -1   0   
$EndComp
$Comp
L Device:R_Small R8
U 1 1
P 1950 5400
F 0 "R8" H 1891 5354 50  0000 R CNN
F 1 "100k" H 1891 5445 50  0000 R CNN
F 2 "Resistor_SMD:R_0402_1005Metric" H 1950 5400 50  0001 C CNN
F 3 "~" H 1950 5400 50  0001 C CNN
	1    1950 5400
	-1   0    0    1   
$EndComp
$Comp
L Device:R_Small R7
U 1 1
P 1500 5400
F 0 "R7" H 1441 5354 50  0000 R CNN
F 1 "10k" H 1441 5445 50  0000 R CNN
F 2 "Resistor_SMD:R_0402_1005Metric" H 1500 5400 50  0001 C CNN
F 3 "~" H 1500 5400 50  0001 C CNN
	1    1500 5400
	-1   0    0    1   
$EndComp
$Comp
L Device:R_Small R6
U 1 1
P 1050 5400
F 0 "R6" H 991 5354 50  0000 R CNN
F 1 "10k" H 991 5445 50  0000 R CNN
F 2 "Resistor_SMD:R_0402_1005Metric" H 1050 5400 50  0001 C CNN
F 3 "~" H 1050 5400 50  0001 C CNN
	1    1050 5400
	-1   0    0    1   
$EndComp
$Comp
L power:GND #PWR0131
U 1 1
P 1050 5700
F 0 "#PWR0131" H 1050 5450 50  0001 C CNN
F 1 "GND" H 1000 5650 50  0000 R CNN
F 2 "" H 1050 5700 50  0001 C CNN
F 3 "" H 1050 5700 50  0001 C CNN
	1    1050 5700
	1    0    0    -1  
$EndComp
$Comp
L power:GND #PWR0132
U 1 1
P 1500 5700
F 0 "#PWR0132" H 1500 5450 50  0001 C CNN
F 1 "GND" H 1450 5650 50  0000 R CNN
F 2 "" H 1500 5700 50  0001 C CNN
F 3 "" H 1500 5700 50  0001 C CNN
	1    1500 5700
	1    0    0    -1  
$EndComp
$Comp
L power:GND #PWR0133
U 1 1
P 1950 5700
F 0 "#PWR0133" H 1950 5450 50  0001 C CNN
F 1 "GND" H 1900 5650 50  0000 R CNN
F 2 "" H 1950 5700 50  0001 C CNN
F 3 "" H 1950 5700 50  0001 C CNN
	1    1950 5700
	1    0    0    -1  
$EndComp
Text GLabel 1050 5250 1    50   Input ~ 0
LED_RED
Text GLabel 1500 5250 1    50   Input ~ 0
LED_YELLOW
Text GLabel 1950 5250 1    50   Input ~ 0
LED_GREEN
Wire Wire Line
	1950 5250 1950 5300
Wire Wire Line
	1500 5250 1500 5300
Wire Wire Line
	1050 5250 1050 5300
Wire Notes Line
	750  4650 3650 4650
Wire Notes Line
	3650 4650 3650 5900
Wire Notes Line
	3650 5900 750  5900
Wire Notes Line
	750  5900 750  4650
Text Notes 750  4650 0    50   ~ 0
LEDs
$Comp
L Mechanical:MountingHole_Pad H1
U 1 1
P 950 3800
F 0 "H1" V 904 3950 50  0000 L CNN
F 1 "MountingHole" V 995 3950 50  0000 L CNN
F 2 "MountingHole:MountingHole_2.5mm_Pad" H 950 3800 50  0001 C CNN
F 3 "~" H 950 3800 50  0001 C CNN
	1    950  3800
	0    1    1    0   
$EndComp
$Comp
L Mechanical:MountingHole_Pad H2
U 1 1
P 950 4000
F 0 "H2" V 904 4150 50  0000 L CNN
F 1 "MountingHole" V 995 4150 50  0000 L CNN
F 2 "MountingHole:MountingHole_2.5mm_Pad" H 950 4000 50  0001 C CNN
F 3 "~" H 950 4000 50  0001 C CNN
	1    950  4000
	0    1    1    0   
$EndComp
$Comp
L Mechanical:MountingHole_Pad H3
U 1 1
P 950 4200
F 0 "H3" V 904 4350 50  0000 L CNN
F 1 "MountingHole" V 995 4350 50  0000 L CNN
F 2 "MountingHole:MountingHole_2.5mm_Pad" H 950 4200 50  0001 C CNN
F 3 "~" H 950 4200 50  0001 C CNN
	1    950  4200
	0    1    1    0   
$EndComp
NoConn ~ 850  3800
NoConn ~ 850  4000
NoConn ~ 850  4200
Wire Wire Line
	9000 2150 9750 2150
Wire Wire Line
	8750 2350 9750 2350
Wire Wire Line
	9350 1750 9500 1750
Connection ~ 9500 1750
Wire Wire Line
	9500 1750 9750 1750
Text GLabel 7150 4800 2    50   Input ~ 0
DHT22
Wire Wire Line
	7150 4800 6950 4800
Text GLabel 6050 5400 3    50   Input ~ 0
DISP_SI
Text GLabel 5950 5400 3    50   Input ~ 0
DISP_SCL
Text GLabel 5850 5400 3    50   Input ~ 0
DISP_A0
Text GLabel 5750 5400 3    50   Input ~ 0
DISP_RST
Wire Wire Line
	5650 5400 5650 5200
Wire Wire Line
	5750 5400 5750 5200
Wire Wire Line
	5850 5400 5850 5200
Wire Wire Line
	5950 5400 5950 5200
Wire Wire Line
	6050 5400 6050 5200
Text GLabel 5650 5400 3    50   Input ~ 0
DISP_CS
$Comp
L Device:R_Small R9
U 1 1
P 9750 5550
F 0 "R9" H 9700 5500 50  0000 R CNN
F 1 "10k" H 9700 5600 50  0000 R CNN
F 2 "Resistor_SMD:R_0402_1005Metric" H 9750 5550 50  0001 C CNN
F 3 "~" H 9750 5550 50  0001 C CNN
	1    9750 5550
	1    0    0    -1  
$EndComp
$Comp
L Device:R_Small R10
U 1 1
P 9850 5550
F 0 "R10" H 9800 5500 50  0000 R CNN
F 1 "10k" H 9800 5600 50  0000 R CNN
F 2 "Resistor_SMD:R_0402_1005Metric" H 9850 5550 50  0001 C CNN
F 3 "~" H 9850 5550 50  0001 C CNN
	1    9850 5550
	-1   0    0    1   
$EndComp
Wire Wire Line
	9750 5800 9750 5650
Wire Wire Line
	9850 5900 9850 5650
Wire Wire Line
	9750 5450 9750 5400
Wire Wire Line
	9750 5400 9800 5400
Wire Wire Line
	9850 5400 9850 5450
$Comp
L power:+3V3 #PWR0134
U 1 1
P 9800 5400
F 0 "#PWR0134" H 9800 5250 50  0001 C CNN
F 1 "+3V3" H 9815 5573 50  0000 C CNN
F 2 "" H 9800 5400 50  0001 C CNN
F 3 "" H 9800 5400 50  0001 C CNN
	1    9800 5400
	1    0    0    -1  
$EndComp
Connection ~ 9800 5400
Wire Wire Line
	9800 5400 9850 5400
Connection ~ 9750 5800
Wire Wire Line
	9750 5800 10200 5800
Connection ~ 9850 5900
Wire Wire Line
	9850 5900 10200 5900
Text GLabel 4700 3900 0    50   Input ~ 0
UART_RXD
Wire Wire Line
	4700 3800 4900 3800
Text GLabel 4700 3800 0    50   Input ~ 0
UART_TXD
Wire Wire Line
	4700 3900 4900 3900
Text GLabel 4700 4800 0    50   Input ~ 0
S8_RXD
Text GLabel 4700 4900 0    50   Input ~ 0
S8_TXD
Wire Wire Line
	4700 4900 4900 4900
Wire Wire Line
	4900 4800 4700 4800
Text GLabel 4700 4400 0    50   Input ~ 0
LED_YELLOW
Wire Wire Line
	4900 4300 4700 4300
Wire Wire Line
	4700 4400 4900 4400
Wire Wire Line
	4900 4500 4700 4500
Connection ~ 3850 1500
Wire Wire Line
	3850 1500 4250 1500
Connection ~ 4250 1500
Wire Wire Line
	4250 1500 4550 1500
$Comp
L AirQualitySensor:DHT22 U2
U 1 1
P 3800 6750
F 0 "U2" H 4328 6646 50  0000 L CNN
F 1 "DHT22" H 4328 6555 50  0000 L CNN
F 2 "AirQualitySensor:DHT22" H 4550 6250 50  0001 C CNN
F 3 "https://www.sparkfun.com/datasheets/Sensors/Temperature/DHT22.pdf" H 4550 6250 50  0001 C CNN
	1    3800 6750
	1    0    0    -1  
$EndComp
$Comp
L Device:LED_Small D4
U 1 1
P 2700 5600
F 0 "D4" V 2746 5530 50  0000 R CNN
F 1 "Status0" V 2655 5530 50  0000 R CNN
F 2 "LED_SMD:LED_0805_2012Metric" V 2700 5600 50  0001 C CNN
F 3 "~" V 2700 5600 50  0001 C CNN
	1    2700 5600
	0    -1   -1   0   
$EndComp
$Comp
L Device:R_Small R11
U 1 1
P 2700 5400
F 0 "R11" H 2641 5354 50  0000 R CNN
F 1 "20k" H 2641 5445 50  0000 R CNN
F 2 "Resistor_SMD:R_0402_1005Metric" H 2700 5400 50  0001 C CNN
F 3 "~" H 2700 5400 50  0001 C CNN
	1    2700 5400
	-1   0    0    1   
$EndComp
$Comp
L power:GND #PWR0135
U 1 1
P 2700 5700
F 0 "#PWR0135" H 2700 5450 50  0001 C CNN
F 1 "GND" H 2650 5650 50  0000 R CNN
F 2 "" H 2700 5700 50  0001 C CNN
F 3 "" H 2700 5700 50  0001 C CNN
	1    2700 5700
	1    0    0    -1  
$EndComp
Text GLabel 2700 5250 1    50   Input ~ 0
LED_STATUS0
Wire Wire Line
	2700 5250 2700 5300
$Comp
L Device:LED_Small D5
U 1 1
P 3200 5600
F 0 "D5" V 3246 5530 50  0000 R CNN
F 1 "Status1" V 3155 5530 50  0000 R CNN
F 2 "LED_SMD:LED_0805_2012Metric" V 3200 5600 50  0001 C CNN
F 3 "~" V 3200 5600 50  0001 C CNN
	1    3200 5600
	0    -1   -1   0   
$EndComp
$Comp
L Device:R_Small R12
U 1 1
P 3200 5400
F 0 "R12" H 3141 5354 50  0000 R CNN
F 1 "20k" H 3141 5445 50  0000 R CNN
F 2 "Resistor_SMD:R_0402_1005Metric" H 3200 5400 50  0001 C CNN
F 3 "~" H 3200 5400 50  0001 C CNN
	1    3200 5400
	-1   0    0    1   
$EndComp
$Comp
L power:GND #PWR0136
U 1 1
P 3200 5700
F 0 "#PWR0136" H 3200 5450 50  0001 C CNN
F 1 "GND" H 3150 5650 50  0000 R CNN
F 2 "" H 3200 5700 50  0001 C CNN
F 3 "" H 3200 5700 50  0001 C CNN
	1    3200 5700
	1    0    0    -1  
$EndComp
Text GLabel 3200 5250 1    50   Input ~ 0
LED_STATUS1
Wire Wire Line
	3200 5250 3200 5300
Text GLabel 4700 4600 0    50   Input ~ 0
LED_STATUS0
Text GLabel 4700 4700 0    50   Input ~ 0
LED_STATUS1
Wire Wire Line
	4700 4700 4900 4700
Wire Wire Line
	4700 4600 4900 4600
Connection ~ 5350 5350
NoConn ~ 5550 5200
Text GLabel 4700 4300 0    50   Input ~ 0
LED_GREEN
Text GLabel 4700 4500 0    50   Input ~ 0
LED_RED
Wire Wire Line
	2150 1050 2600 1050
$Comp
L power:PWR_FLAG #FLG0101
U 1 1
P 3150 850
F 0 "#FLG0101" H 3150 925 50  0001 C CNN
F 1 "PWR_FLAG" V 3150 978 50  0000 L CNN
F 2 "" H 3150 850 50  0001 C CNN
F 3 "~" H 3150 850 50  0001 C CNN
	1    3150 850 
	0    1    1    0   
$EndComp
$Comp
L power:PWR_FLAG #FLG0102
U 1 1
P 3150 950
F 0 "#FLG0102" H 3150 1025 50  0001 C CNN
F 1 "PWR_FLAG" V 3150 1078 50  0000 L CNN
F 2 "" H 3150 950 50  0001 C CNN
F 3 "~" H 3150 950 50  0001 C CNN
	1    3150 950 
	0    1    1    0   
$EndComp
Wire Wire Line
	3150 950  3100 950 
Wire Wire Line
	3100 950  3100 1050
Wire Wire Line
	2950 1050 3100 1050
Connection ~ 3100 1050
Wire Wire Line
	3100 1050 4250 1050
Wire Wire Line
	3150 850  3050 850 
Wire Wire Line
	3050 850  3050 1500
Connection ~ 3050 1500
Wire Wire Line
	3050 1500 3250 1500
$EndSCHEMATC
